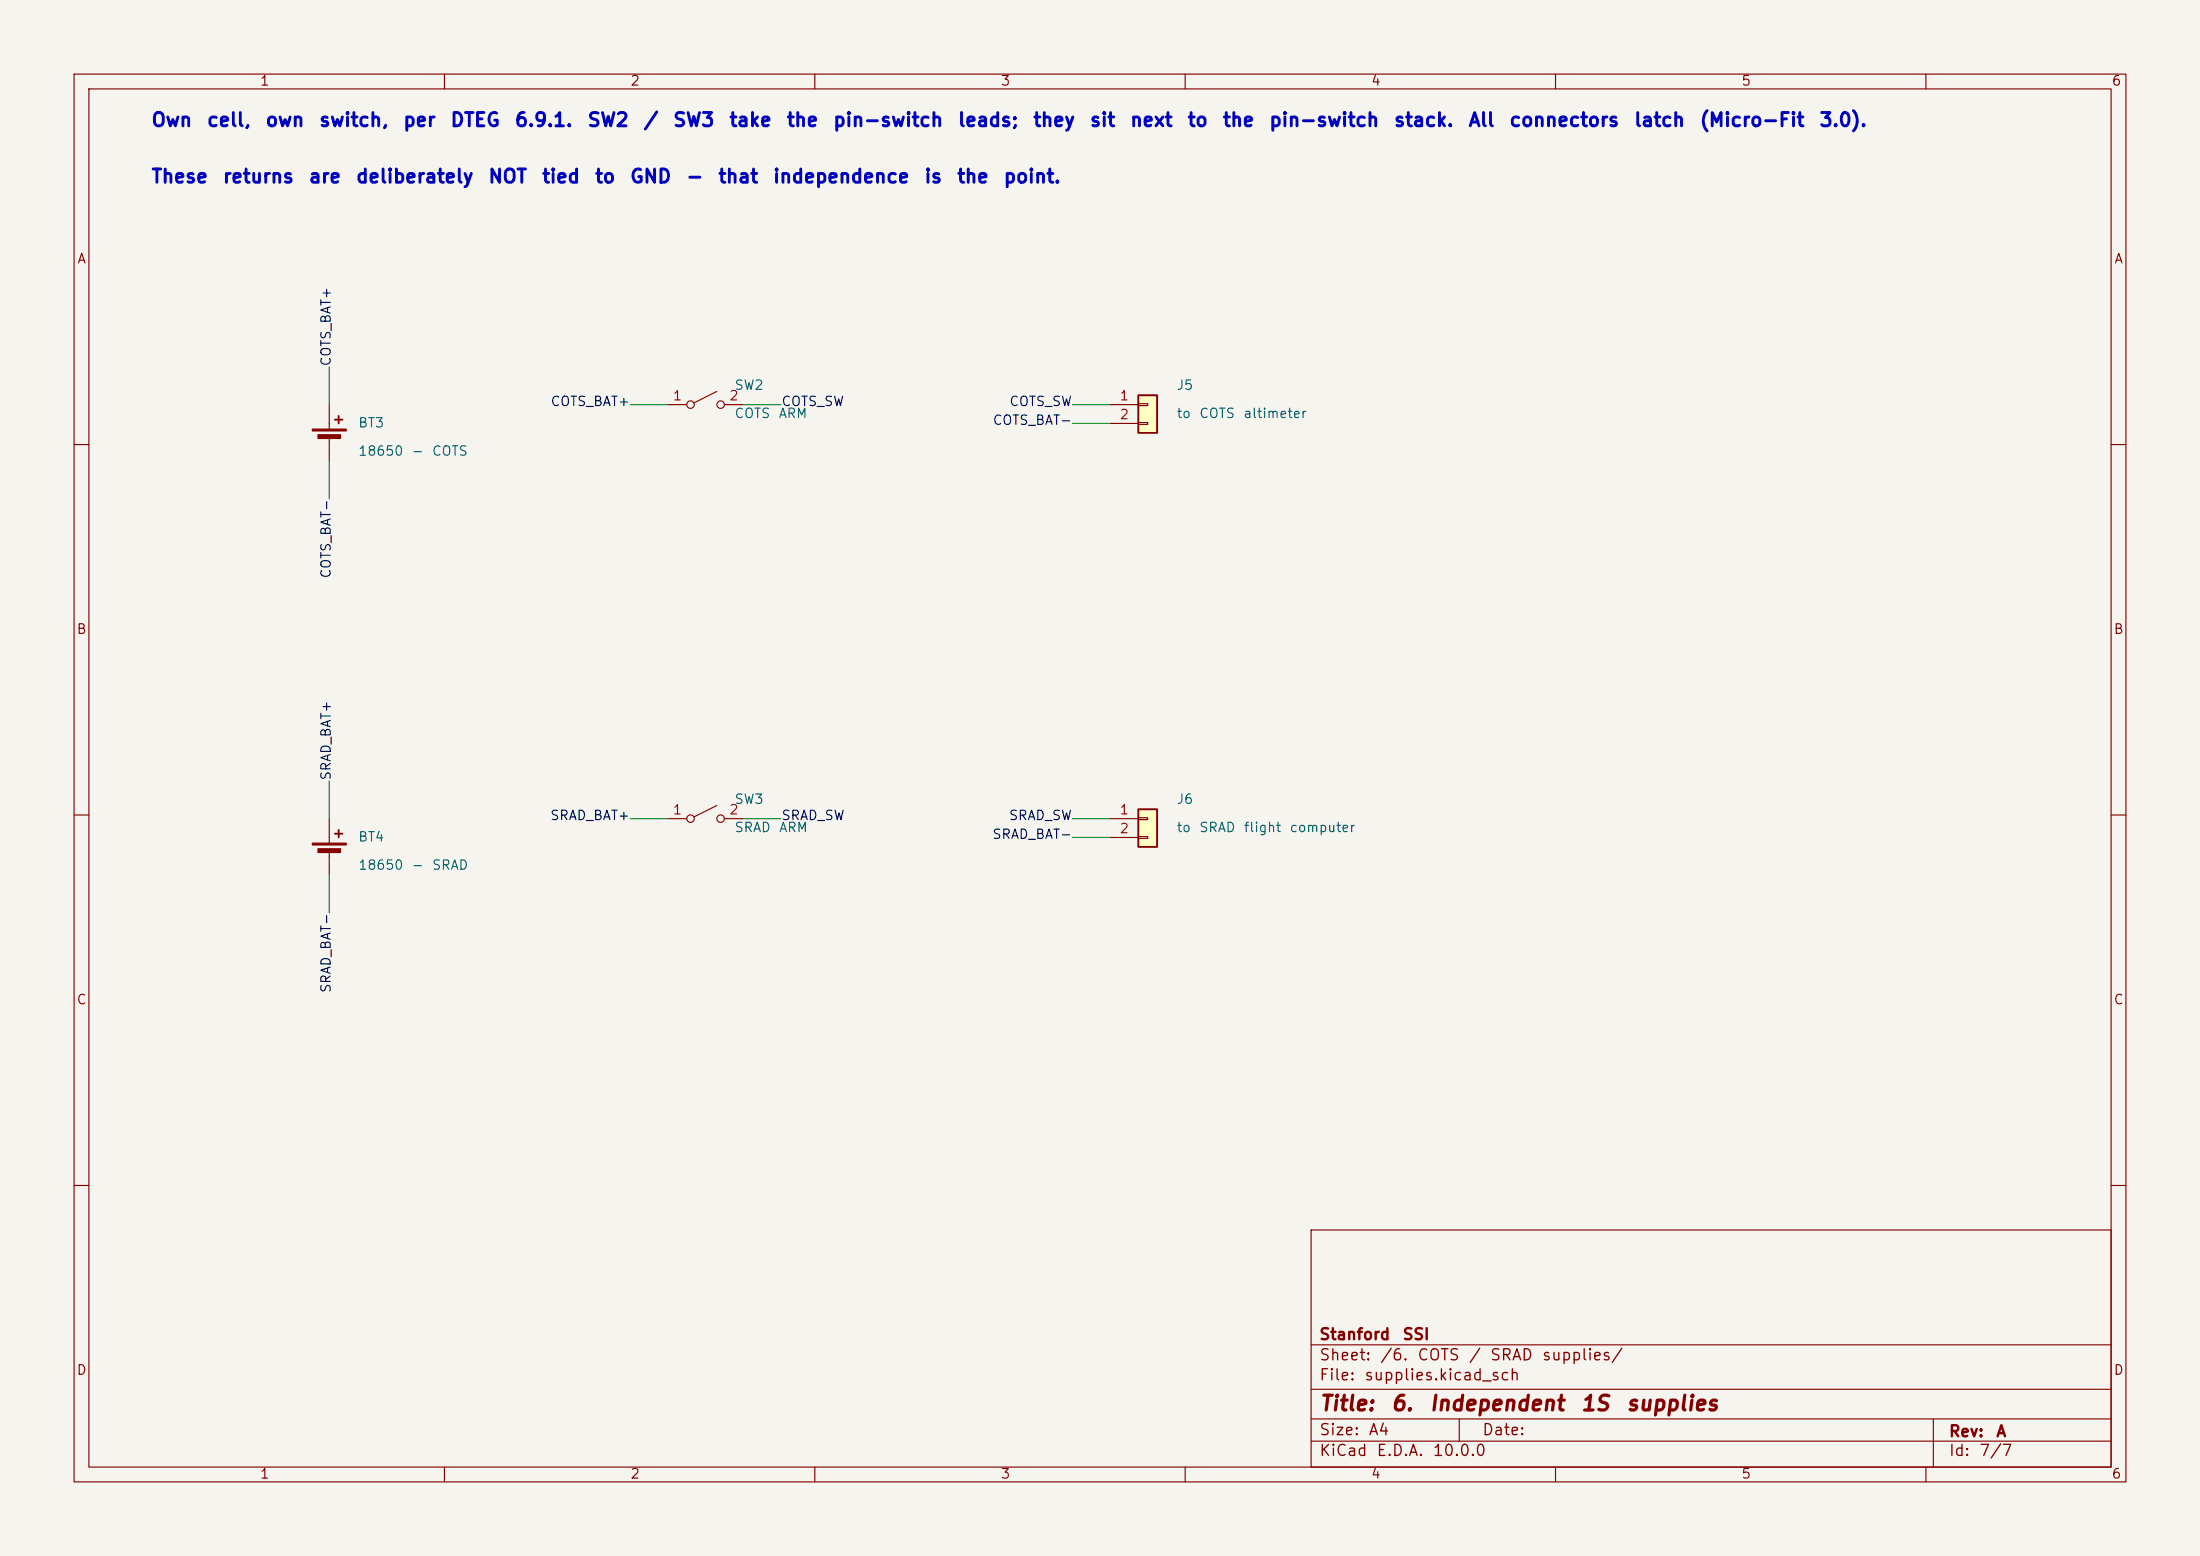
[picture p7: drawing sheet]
<svg xmlns="http://www.w3.org/2000/svg" width="297mm" height="210mm" viewBox="0 0 297 210" stroke-linecap="round" stroke-linejoin="round" font-family="sans-serif">
<path d="M0 0h297v210h-297z" fill="#f5f4ef" stroke="#f5f4ef" stroke-width=".14"/>
<g fill="none" stroke="#840000" stroke-width=".15">
<path d="M10 10h277v190h-277zM12 12h273v186h-273zM60 10v2M110 10v2M160 10v2M210 10v2M260 10v2M44.4 54.6v3.3M44.4 58.9v3.3M10 60h2M285 60h2M10 110h2"/>
<path d="M44.4 110.5v3.3M44.4 114.8v3.3M90.2 110.5h2.5M96.8 108.7l-3.1 1.5M97.8 110.5h2.5M285 110h2M10 160h2M177 166h108v32h-108zM285 160h2M60 198v2M110 198v2M160 198v2"/>
<path d="M177 194.5h108M177 191.5h108M177 187.5h108M177 181.5h108M197 191.5v3M210 198v2M260 198v2M261 191.5v6.5"/>
<circle cx="93.2" cy="110.5" r=".51"/>
<circle cx="97.3" cy="110.5" r=".51"/>
</g>
<g fill="#840000" stroke="#840000" stroke-width=".15">
<path d="M42.2 57.9h4.5v.3h-4.5z"/>
<path d="M42.9 58.7h3.1v.5h-3.1z"/>
<path d="M42.2 113.8h4.5v.2h-4.5z"/>
<path d="M42.9 114.6h3.1v.5h-3.1z"/>
</g>
<path d="M45.2 56.6h1M45.7 56.1v1.1M45.2 112.5h1M45.7 112v1" fill="none" stroke="#840000" stroke-width=".25"/>
<path d="M153.7 109.2h2.5v5.1h-2.5z" fill="#ffffc2"/>
<path d="M153.7 109.2h2.5v5.1h-2.5z" fill="none" stroke="#840000" stroke-width=".25"/>
<g fill="none" stroke="#840000" stroke-width=".15">
<path d="M90.2 54.6h2.5M96.8 52.8l-3.1 1.6M97.8 54.6h2.5M149.9 110.5h3.8M149.9 113h3.8M153.7 110.4h1.2v.2h-1.2zM153.7 112.9h1.2v.3h-1.2z"/>
<circle cx="93.2" cy="54.6" r=".51"/>
<circle cx="97.3" cy="54.6" r=".51"/>
</g>
<path d="M153.7 53.3h2.5v5.1h-2.5z" fill="#ffffc2"/>
<path d="M153.7 53.3h2.5v5.1h-2.5z" fill="none" stroke="#840000" stroke-width=".25"/>
<path d="M149.9 54.6h3.8M149.9 57.2h3.8M153.7 54.5h1.2v.2h-1.2zM153.7 57h1.2v.3h-1.2z" fill="none" stroke="#840000" stroke-width=".15"/>
<path d="M44.4 49.5v5.1M85.1 54.6h5.1M100.3 54.6h5.1M144.8 54.6h5.1M144.8 57.2h5.1M44.4 62.2v5.1M44.4 105.4v5.1M44.4 118.1v5.1M85.1 110.5h5.1M100.3 110.5h5.1M144.8 110.5h5.1M144.8 113h5.1" fill="none" stroke="#009600" stroke-width=".15"/>
<g font-size="2" fill="#840000">
<text x="178" y="190.9">Title:</text>
<text x="187.7" y="190.9">6.</text>
<text x="192.8" y="190.9">Independent</text>
<text x="213.3" y="190.9">1S</text>
<text x="219.4" y="190.9">supplies</text>
</g>
<g font-size="1.8" fill="#0000c2">
<text x="20.3" y="17.5">Own</text>
<text x="27.8" y="17.5">cell,</text>
<text x="35.7" y="17.5">own</text>
<text x="43" y="17.5">switch,</text>
<text x="54.3" y="17.5">per</text>
<text x="60.7" y="17.5">DTEG</text>
<text x="69.4" y="17.5">6.9.1.</text>
<text x="79.2" y="17.5">SW2</text>
<text x="86.8" y="17.5">/</text>
<text x="90.7" y="17.5">SW3</text>
<text x="98.3" y="17.5">take</text>
<text x="106.1" y="17.5">the</text>
<text x="112.4" y="17.5">pin-switch</text>
<text x="129.2" y="17.5">leads;</text>
<text x="139.3" y="17.5">they</text>
<text x="147" y="17.5">sit</text>
<text x="152.4" y="17.5">next</text>
<text x="160.2" y="17.5">to</text>
<text x="164.9" y="17.5">the</text>
<text x="171.2" y="17.5">pin-switch</text>
<text x="188.1" y="17.5">stack.</text>
<text x="198.1" y="17.5">All</text>
<text x="203.6" y="17.5">connectors</text>
<text x="220.5" y="17.5">latch</text>
<text x="229.3" y="17.5">(Micro-Fit</text>
<text x="245.5" y="17.5">3.0).</text>
<text x="20.3" y="25.2">These</text>
<text x="30" y="25.2">returns</text>
<text x="41.6" y="25.2">are</text>
<text x="47.9" y="25.2">deliberately</text>
<text x="65.8" y="25.2">NOT</text>
<text x="73" y="25.2">tied</text>
<text x="80.2" y="25.2">to</text>
<text x="84.9" y="25.2">GND</text>
<text x="92.5" y="25.2">-</text>
<text x="96.8" y="25.2">that</text>
<text x="104.2" y="25.2">independence</text>
<text x="124.7" y="25.2">is</text>
<text x="129.1" y="25.2">the</text>
<text x="135.4" y="25.2">point.</text>
</g>
<g font-size="1.5" fill="#840000">
<text x="178" y="184">Sheet:</text>
<text x="178" y="181.2">Stanford</text>
<text x="186.2" y="184">/6.</text>
<text x="189.2" y="181.2">SSI</text>
<text x="191.2" y="184">COTS</text>
<text x="198.2" y="184">/</text>
<text x="201.1" y="184">SRAD</text>
<text x="208.1" y="184">supplies/</text>
<text x="178" y="186.7">File:</text>
<text x="184.1" y="186.7">supplies.kicad_sch</text>
<text x="178" y="196.9">KiCad</text>
<text x="178" y="194.1">Size:</text>
<text x="184.7" y="194.1">A4</text>
<text x="185.7" y="196.9">E.D.A.</text>
<text x="193.3" y="196.9">10.0.0</text>
<text x="200" y="194.1">Date:</text>
<text x="263" y="194.3">Rev:</text>
<text x="263" y="196.9">Id:</text>
<text x="267.1" y="196.9">7/7</text>
<text x="269.4" y="194.3">A</text>
</g>
<g font-size="1.3" fill="#840000">
<text x="35" y="11.9">1</text>
<text x="85" y="11.9">2</text>
<text x="135" y="11.9">3</text>
<text x="185" y="11.9">4</text>
<text x="235" y="11.9">5</text>
<text x="285" y="11.9">6</text>
<text x="10.3" y="35.9">A</text>
<text x="285.3" y="35.9">A</text>
<text x="10.3" y="85.9">B</text>
<text x="285.3" y="85.9">B</text>
<text x="10.3" y="135.9">C</text>
<text x="285.3" y="135.9">C</text>
<text x="10.3" y="185.9">D</text>
<text x="285.3" y="185.9">D</text>
<text x="35" y="199.9">1</text>
<text x="85" y="199.9">2</text>
<text x="135" y="199.9">3</text>
<text x="185" y="199.9">4</text>
<text x="235" y="199.9">5</text>
<text x="285" y="199.9">6</text>
</g>
<g font-size="1.3" fill="#0f0f0f">
<text x="45" y="49.5" transform="rotate(-90 45 49.5)">COTS_BAT+</text>
<text x="74.2" y="55.1">COTS_BAT+</text>
<text x="105.4" y="55.1">COTS_SW</text>
<text x="133.9" y="57.7">COTS_BAT-</text>
<text x="136.2" y="55.1">COTS_SW</text>
<text x="45" y="78.2" transform="rotate(-90 45 78.2)">COTS_BAT-</text>
<text x="45" y="105.4" transform="rotate(-90 45 105.4)">SRAD_BAT+</text>
<text x="74.2" y="111">SRAD_BAT+</text>
<text x="105.4" y="111">SRAD_SW</text>
<text x="133.9" y="113.5">SRAD_BAT-</text>
<text x="136.1" y="111">SRAD_SW</text>
<text x="45" y="134.1" transform="rotate(-90 45 134.1)">SRAD_BAT-</text>
</g>
<g font-size="1.3" fill="#006464">
<text x="99.1" y="52.9">SW2</text>
<text x="158.8" y="52.9">J5</text>
<text x="48.3" y="58">BT3</text>
<text x="99.1" y="56.7">COTS</text>
<text x="105" y="56.7">ARM</text>
<text x="158.8" y="56.7">to</text>
<text x="161.8" y="56.7">COTS</text>
<text x="167.8" y="56.7">altimeter</text>
<text x="48.3" y="61.8">18650</text>
<text x="55.5" y="61.8">-</text>
<text x="58.2" y="61.8">COTS</text>
<text x="48.3" y="113.9">BT4</text>
<text x="99.1" y="112.6">SRAD</text>
<text x="99.1" y="108.8">SW3</text>
<text x="105.1" y="112.6">ARM</text>
<text x="158.8" y="108.8">J6</text>
<text x="158.8" y="112.6">to</text>
<text x="161.8" y="112.6">SRAD</text>
<text x="167.8" y="112.6">flight</text>
<text x="174" y="112.6">computer</text>
<text x="48.3" y="117.7">18650</text>
<text x="55.5" y="117.7">-</text>
<text x="58.2" y="117.7">SRAD</text>
</g>
<g font-size="1.3" fill="#a90000">
<text x="90.7" y="54.4">1</text>
<text x="98.4" y="54.4">2</text>
<text x="151.1" y="54.4">1</text>
<text x="151.1" y="56.9">2</text>
<text x="90.7" y="110.2">1</text>
<text x="98.4" y="110.2">2</text>
<text x="151.1" y="110.2">1</text>
<text x="151.1" y="112.8">2</text>
</g>
</svg>
